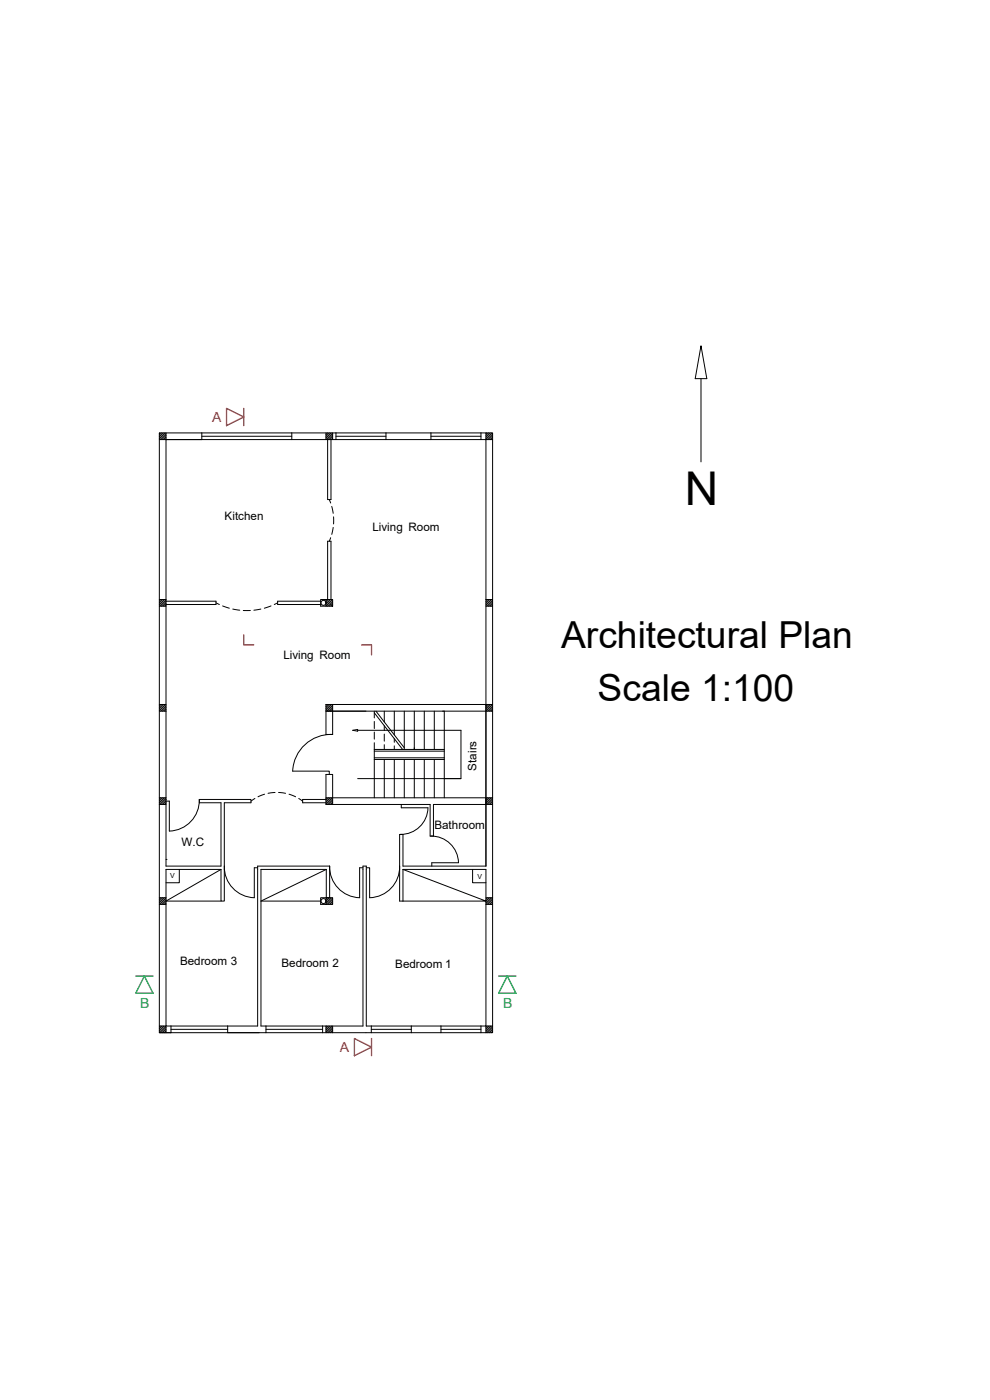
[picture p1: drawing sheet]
<svg xmlns="http://www.w3.org/2000/svg" width="297mm" height="420mm" viewBox="0 0 297 420" stroke-linecap="round" stroke-linejoin="round" font-family="sans-serif">
<!-- layer: 0 -->
<g fill="none" stroke="#000" stroke-width=".3">
<path d="M210.3 103.8l1.8 9.8h-3.5zM210.3 113.6v25M47.8 131.9h96.5M47.9 129.9l-.1 .1M48.4 129.9l-.6 .7M49 129.9l-1.2 1.2M49.5 129.9l-1.7 1.7M49.8 129.9v2M49.8 130.1l-1.8 1.8M49.8 130.7l-1.2 1.2M49.8 131.2l-.7 .7M49.8 131.7l-.2 .2"/>
<path d="M60.6 129.9h-12.8v180h3.5v-2M60.6 129.9v2h-10.8v48.5M60.6 129.9h83.7M60.6 130.9h26.9M87.5 129.9v2M97.8 129.9v2M98.3 129.9l-.5 .5M98.3 131.9v18h1v-18M98.8 129.9l-1 1M99.3 129.9l-1.5 1.6M99.8 130l-1.9 1.9M99.8 130.5l-1.4 1.4"/>
<path d="M99.8 131.1l-.9 .8M99.8 131.6l-.3 .3M99.8 129.9v2M100.8 130.9h15M100.8 129.9v2M115.8 129.9v2M129.3 130.9h15M129.3 129.9v2M144.3 129.9h3.5v180h-3.5M144.3 131.9h1.5v128M144.3 129.9v2M145.8 129.9v2h2"/>
<path d="M146 129.9l-.2 .2M146.6 129.9l-.8 .8M147.1 129.9l-1.3 1.3M147.6 129.9l-1.8 1.8M147.8 130.3l-1.7 1.6M147.8 130.8l-1.1 1.1M147.8 131.3l-.6 .6M147.8 131.9h-.1M98.8 149.9l.4 1.1M99.5 152l.5 2.1M100 158.3l-.5 2.1M100.1 155.1v2.1"/>
<path d="M47.8 179.9h2M48.3 179.9l-.5 .5M48.8 179.9l-1 1M49.4 179.9l-1.6 1.6M97.8 179.9h2v2h-2zM97.8 179.9h-1.6v2h1.6M98.1 179.9l-.3 .4M98.3 179.9v-17.5h1v17.5M98.7 179.9l-.9 .9M99.2 179.9l-1.4 1.4M99.2 161.4l-.4 1M99.7 179.9l-1.9 2"/>
<path d="M145.8 179.9h2M145.9 179.9l-.1 .1M146.4 179.9l-.6 .6M146.9 179.9l-1.1 1.2M147.5 179.9l-1.7 1.7M47.8 181.9h2M49.8 180.4v79.5h16.5v-19h-6.5v-1h15.5v1h-8v29.5h-1v-9.5M49.8 180l-1.9 1.9M49.8 180.5l-1.4 1.4M49.8 181.1l-.9 .8M49.8 181.6l-.3 .3M49.8 180.4h15v1h-15"/>
<path d="M64.8 180.9l1 .5M66.8 181.8l2 .7M69.8 182.8l2.1 .3M73 183.2h2.1M78.3 182.8l-2.1 .3M81.3 181.8l-2 .7M83.3 180.9l-1 .5M96.2 180.4h-12.9v1h12.9M99.3 181.4h.1M99.8 180.4l-1.5 1.5M99.8 180.9l-1 1M99.8 181.4l-.5 .5"/>
<path d="M145.8 181.9h2M147.8 180.1l-1.8 1.8M147.8 180.6l-1.3 1.3M147.8 181.2l-.8 .7M147.8 181.7l-.2 .2M47.8 211.4h2M47.8 213.4h2M48.1 211.4l-.3 .3M48.6 211.4l-.8 .8M49.1 211.4l-1.3 1.4M49.7 211.4l-1.9 1.9M49.8 211.8l-1.6 1.6"/>
<path d="M49.8 212.3l-1.1 1.1M49.8 212.9l-.5 .5M49.8 213.4h.1M97.8 213.4h50M97.9 211.4l-.1 .2M98.5 211.4l-.7 .7M99 211.4l-1.2 1.2M99.5 211.4l-1.7 1.7M99.8 211.7l-1.8 1.7M99.8 212.2l-1.2 1.2M99.8 212.7l-.7 .7M99.8 213.3l-.2 .1"/>
<path d="M99.8 211.4v9M105.8 219.2l1.5-.3v.5zM107.3 219.2h31v14.5h-5M112.3 213.4v2.1M112.3 216.5v2.1M112.3 219.7v2.1M112.3 213.9l8.5 11M112.8 213.4l8.5 11M115.3 213.4v3.3M115.3 217.8v1.4M118.3 213.4v7.1M121.3 213.4v11.5"/>
<path d="M124.3 213.4v11.5M127.3 213.4v11.5M130.3 213.4v11.5M133.3 213.4v14.5M145.8 211.4v48.5M145.8 213.4l2-2h-50v9h2M146.2 211.4l-.4 .4M146.7 211.4l-.9 .9M147.2 211.4l-1.4 1.5M147.8 211.9l-1.5 1.5M147.8 212.5l-1 .9M147.8 213l-.4 .4"/>
<path d="M47.8 239.4h2l-2 2M48.2 239.4l-.4 .4M48.7 239.4l-.9 .9M49.2 239.4l-1.4 1.5M49.8 239.9l-1.5 1.5M59.8 239.9a9.3 9.3 0 0 1-9 9.5v-9h-1M76.5 239.6l-1.2 .8M79.4 238.4l-2 .7M82.5 237.8l-2.1 .3M83.6 237.8l2.1 .3M86.7 238.4l2 .7M89.6 239.6l1.2 .8"/>
<path d="M97.8 239.9h-7v1h7M97.8 239.4h50M98 239.4l-.2 .3M98.6 239.4l-.8 .8M99.1 239.4l-1.3 1.3M99.6 239.4l-1.8 1.9M99.8 239.8l-1.6 1.6M99.8 220.4a11.5 11.5 0 0 0-12 11h11v1M107.3 233.7h31M112.3 222.9v16.5M112.3 225.4h21M112.3 224.9h21"/>
<path d="M112.3 227.9h21M112.3 227.4h21M115.3 220.3v2.1M115.3 223.5v1.4M115.3 227.9v11.5M118.3 221.7v1.1M118.3 223.8v1.1M118.3 227.9v11.5M121.3 227.9v11.5M124.3 227.9v11.5M127.3 227.9v11.5M130.3 227.9v11.5"/>
<path d="M133.3 227.9v11.5M146.3 239.4l-.5 .5M146.8 239.4l-1 1M147.4 239.4l-1.6 1.6M147.8 239.5l-1.9 1.9M47.8 241.4h2M49.8 257.9h.1M49.8 240.5l-1 .9M49.8 241l-.4 .4M67.3 259.9a9.3 9.3 0 0 0 9 9.5v-9h1M98.9 259.9v9.5h-1v-8.5M98.9 259.9h-21.6v48h-26"/>
<path d="M98.9 259.9a9.3 9.3 0 0 0 9 9.5M99.8 240.3l-1.1 1.1M99.8 240.8l-.6 .6M99.8 241.4h.1M99.8 241.4v-9h-2v9h31.3v9.5h1v-9.5h17.7M119.9 259.9a9.3 9.3 0 0 1-9 9.5v-9h-1M120.4 241.4v1h8a8.2 8.2 0 0 1-8.3 8M129.2 250.9a8.2 8.2 0 0 1 8.4 8h-8v1M145.8 259.9h-24.9v-9.5h-1v20h1M147.8 240l-1.4 1.4M147.8 240.6l-.9 .8M147.8 241.1l-.3 .3"/>
<path d="M47.8 271.4h2M47.8 269.4h2M48.3 269.4l-.5 .5M48.8 269.4l-1 1M49.3 269.4l-1.5 1.5M49.8 269.5l-1.9 1.9M49.8 270l-1.4 1.4M49.8 270.5l-.9 .9M49.8 271.1l-.4 .3M53.8 260.9v4h-4M66.3 260.9h-16.5v47h1.5M66.3 260.9l-16.5 9.5h16.5"/>
<path d="M97.8 269.4h2v2h-2zM97.8 269.4h-1.6v2h1.6M97.9 260.9h-19.6v47h30.6v-48h1v48h34.4M97.9 260.9l-19.6 9.5h17.9M98.3 269.4l-.5 .5M98.8 269.4l-1 1M99.3 269.4l-1.5 1.5M99.8 269.5l-1.9 1.9M99.8 270l-1.4 1.4M99.8 270.5l-.9 .9M99.8 271.1l-.4 .3M108.9 260.4h-1v9"/>
<path d="M120.9 260.9h24.9v47h-1.5M120.9 260.9l24.9 9.5h-24.9M120.9 260.9v9.5M141.8 260.9v4h4M145.8 269.4h2M146.3 269.4l-.5 .5M146.8 269.4l-1 1M147.3 269.4l-1.5 1.5M147.8 269.5l-2 1.9h2M147.8 270l-1.4 1.4M147.8 270.5l-.9 .9M147.8 271.1l-.3 .3"/>
<path d="M47.8 307.9h2v2M47.8 309.9h30M48.1 307.9l-.3 .3M48.6 307.9l-.8 .9M49.2 307.9l-1.4 1.4M49.7 307.9l-1.9 1.9M49.8 308.3l-1.6 1.6M49.8 308.9l-1 1M49.8 309.4l-.5 .5M51.3 308.9h17M68.3 307.9v2h11.5M79.8 309.9h64.5"/>
<path d="M79.8 308.9h17M79.8 307.9v2M96.8 307.9v2M97.8 307.9v2M98 307.9l-.2 .2M98.5 307.9l-.7 .7M99 307.9l-1.2 1.2M99.5 307.9l-1.7 1.8M99.8 308.2l-1.7 1.7M99.8 308.7l-1.2 1.2M99.8 309.2l-.7 .7M99.8 309.8l-.1 .1"/>
<path d="M99.8 307.9v2M111.4 308.9h12M111.4 307.9v2M123.4 307.9v2M132.3 308.9h12M132.3 307.9v2M144.3 307.9v2M145.8 307.9h2l-2 2zM146.2 307.9l-.4 .4M146.7 307.9l-.9 1M147.3 307.9l-1.5 1.5M147.8 308.5l-1.5 1.4"/>
<path d="M147.8 309l-.9 .9M147.8 309.5l-.4 .4"/>
<circle cx="97.1" cy="180.9" r=".75"/>
<circle cx="97.1" cy="270.4" r=".75"/>
</g>
<path d="M68 122.6l5.1 2.5-5.1 2.6zM73.1 122.6v5.1M73.1 190.5v3h3M108.5 193.5h3v3M106.3 311.7l5.2 2.6-5.2 2.5zM111.5 311.7v5.1" fill="none" stroke="#cd2027" stroke-width=".4"/>
<path d="M40.7 292.9h5.2M43.3 292.9l2.6 5.2h-5.2zM149.6 292.9h5.2M152.2 292.9l2.6 5.2h-5.2z" fill="none" stroke="#139b48" stroke-width=".4"/>
<text font-size="14" x="205.5" y="151.5">N</text>
<g font-size="11.2">
<text x="168.4" y="194.5">Architectural Plan</text>
<text x="179.3" y="210.3">Scale 1:100</text>
</g>
<g font-size="4.2" fill="#cd2027">
<text x="63.6" y="126.7">A</text>
<text x="102" y="315.8">A</text>
</g>
<g font-size="4.2" fill="#139b48">
<text x="42.1" y="302.5">B</text>
<text x="151" y="302.6">B</text>
</g>
<g font-size="3.5">
<text x="67.4" y="156">Kitchen</text>
<text x="111.7" y="159.3">Living Room</text>
<text x="85" y="197.8">Living Room</text>
<text x="143" y="231.2" transform="rotate(-90 143 231.2)">Stairs</text>
<text x="130.3" y="248.8">Bathroom</text>
<text x="54.5" y="253.8">W.C</text>
<text x="54" y="289.6">Bedroom 3</text>
<text x="84.5" y="290.1">Bedroom 2</text>
<text x="118.6" y="290.5">Bedroom 1</text>
</g>
<g font-size="2.1">
<text x="51.1" y="263.5">V</text>
<text x="143.2" y="263.7">V</text>
</g>
</svg>
